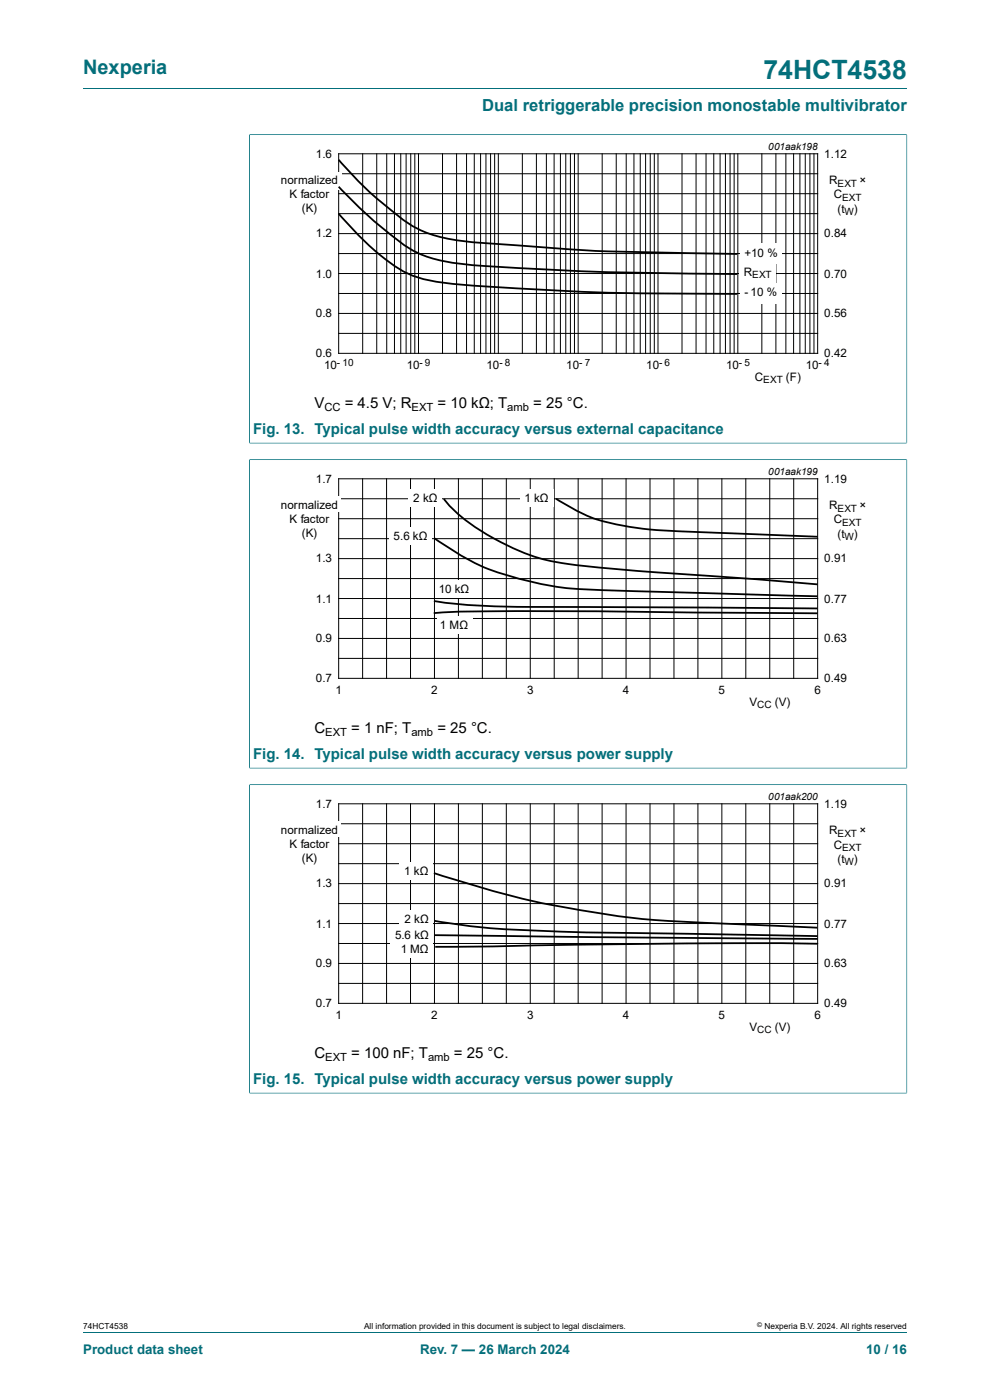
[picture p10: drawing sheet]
<svg xmlns="http://www.w3.org/2000/svg" width="210mm" height="297mm" viewBox="0 0 210 297" stroke-linecap="round" stroke-linejoin="round" font-family="sans-serif">
<path d="M17.6 18.8h174.8M52.8 28.6h139.6M52.9 28.5v65.6M192.4 28.5v65.6M52.8 94h139.6" fill="none" stroke="#036f7b" stroke-width=".21"/>
<path d="M59.1 29.8h127v52.2h-127z" fill="none" stroke="#fff" stroke-width=".21"/>
<g fill="none" stroke="#000" stroke-width=".21">
<path d="M71.8 32.6h101.6v42.4h-101.6zM71.8 36.9h101.6M76.9 32.6v42.4M79.9 32.6v42.4M82 32.6v42.4M83.7 32.6v42.4M85 32.6v42.4M86.1 32.6v42.4M87.1 32.6v42.4M88 32.6v42.4M88.8 32.6v42.4M93.9 32.6v42.4"/>
<path d="M96.8 32.6v42.4M99 32.6v42.4M100.6 32.6v42.4M101.9 32.6v42.4M103.1 32.6v42.4M104.1 32.6v42.4M104.9 32.6v42.4M105.7 32.6v42.4M110.8 32.6v42.4M113.8 32.6v42.4M115.9 32.6v42.4M117.5 32.6v42.4"/>
<path d="M118.9 32.6v42.4M120 32.6v42.4M121 32.6v42.4M121.9 32.6v42.4M122.6 32.6v42.4M127.7 32.6v42.4M130.7 32.6v42.4M132.8 32.6v42.4M134.5 32.6v42.4M135.8 32.6v42.4M136.9 32.6v42.4M137.9 32.6v42.4"/>
<path d="M138.8 32.6v42.4M139.6 32.6v42.4M144.7 32.6v42.4M147.6 32.6v42.4M149.8 32.6v42.4M151.4 32.6v42.4M152.7 32.6v42.4M153.9 32.6v42.4M154.9 32.6v42.4M155.7 32.6v42.4M156.5 32.6v42.4M161.6 32.6v42.4"/>
<path d="M164.6 32.6v42.4M166.7 32.6v42.4M168.3 32.6v42.4M169.7 32.6v42.4M170.8 32.6v42.4M171.8 32.6v42.4M172.7 32.6v42.4M71.8 45.3h101.6M71.8 53.8h101.6M71.8 41.1h101.6M71.8 49.6h101.6M71.8 58h101.6"/>
<path d="M71.8 62.3h101.6M71.8 70.7h101.6M71.8 66.5h101.6"/>
</g>
<g fill="#fff">
<path d="M71 36.5h1.5v3.8h-1.5z"/>
<path d="M156.9 55.8h7.6v4.3h-7.6z"/>
<path d="M157 51.7h8.8v4.3h-8.8z"/>
<path d="M157 60.1h8.8v4.3h-8.8z"/>
</g>
<path d="M71.8 33.9a76.1 76.1 0 0 0 15.7 14.1 29.5 29.5 0 0 0 12.8 3.4l6 .4a451.4 451.4 0 0 0 43.2 2l6.9 .1M71.8 39.6a91.3 91.3 0 0 0 15.3 13.2 29.5 29.5 0 0 0 13 3.4l11.5 .8a783.4 783.4 0 0 0 44.8 1.1M71.8 45.3l.5 .5a55.2 55.2 0 0 0 13.6 11.9 30.8 30.8 0 0 0 11.8 2.7l12.1 .8a631.4 631.4 0 0 0 46.6 1.1" fill="none" stroke="#000" stroke-width=".38"/>
<path d="M52.9 28.6v65.3M53 28.6h139.3M192.4 28.6v65.3M52.8 97.5h139.6M52.9 97.5v65.5M53 94h139.3M192.4 97.5v65.5M52.8 162.9h139.6" fill="none" stroke="#036f7b" stroke-width=".21"/>
<path d="M59.1 98.8h127v52.2h-127z" fill="none" stroke="#fff" stroke-width=".21"/>
<g fill="none" stroke="#000" stroke-width=".21">
<path d="M71.8 101.6h101.6v42.3h-101.6zM71.8 105.8h101.6M71.8 114.3h101.6M71.8 110h101.6M71.8 118.5h101.6M76.9 101.6v42.3M82 101.6v42.3M87.1 101.6v42.3M92.2 101.6v42.3M97.2 101.6v42.3M102.3 101.6v42.3M107.4 101.6v42.3"/>
<path d="M112.5 101.6v42.3M117.6 101.6v42.3M122.6 101.6v42.3M127.7 101.6v42.3M132.8 101.6v42.3M137.9 101.6v42.3M143 101.6v42.3M148 101.6v42.3M153.1 101.6v42.3M158.2 101.6v42.3M163.3 101.6v42.3M168.4 101.6v42.3"/>
<path d="M71.8 122.7h101.6M71.8 131.2h101.6M71.8 139.7h101.6M71.8 127h101.6M71.8 135.4h101.6"/>
</g>
<path d="M70.9 105.3h1.4v3.3h-1.4z" fill="#fff"/>
<path d="M92.1 114.2a49.8 49.8 0 0 0 21 9.3 70.7 70.7 0 0 0 16.4 1.8l43.9 1.2M94.2 105.8a24.9 24.9 0 0 0 7 6.3 45 45 0 0 0 17.6 7.3 549.6 549.6 0 0 0 38.5 3.2l16.1 1.4M117.9 105.8a34.6 34.6 0 0 0 16.7 6.1 252.9 252.9 0 0 0 21.7 1.3l17.1 .7M92 130.1a423.9 423.9 0 0 1 28.4-.4l53 .4M92 127.5l.8 .1a139.8 139.8 0 0 0 22.3 1.2l58.3 .3" fill="none" stroke="#000" stroke-width=".38"/>
<g fill="#fff">
<path d="M82.6 111.9h8.9v3.6h-8.9z"/>
<path d="M86.7 103.9h7v3.6h-7z"/>
<path d="M110.3 103.9h7v3.6h-7z"/>
<path d="M92.7 123.2h7.5v3.6h-7.5z"/>
<path d="M92.7 130.8h7.5v3.6h-7.5z"/>
</g>
<path d="M52.9 97.6v65.3M53 97.5h139.3M192.4 97.6v65.3M52.8 166.5h139.6M52.9 166.4v65.6M53 162.9h139.3M192.4 166.4v65.6M52.8 231.9h139.6" fill="none" stroke="#036f7b" stroke-width=".21"/>
<path d="M59.1 167.7h127v52.2h-127z" fill="none" stroke="#fff" stroke-width=".21"/>
<g fill="none" stroke="#000" stroke-width=".21">
<path d="M71.8 170.5h101.6v42.4h-101.6zM71.8 174.8h101.6M71.8 179h101.6M76.9 170.5v42.4M82 170.5v42.4M87.1 170.5v42.4M92.2 170.5v42.4M97.2 170.5v42.4M102.3 170.5v42.4M107.4 170.5v42.4M112.5 170.5v42.4M117.6 170.5v42.4"/>
<path d="M122.6 170.5v42.4M127.7 170.5v42.4M132.8 170.5v42.4M137.9 170.5v42.4M143 170.5v42.4M148 170.5v42.4M153.1 170.5v42.4M158.2 170.5v42.4M163.3 170.5v42.4M168.4 170.5v42.4M71.8 183.2h101.6M71.8 191.7h101.6"/>
<path d="M71.8 187.5h101.6M71.8 195.9h101.6M71.8 200.2h101.6M71.8 208.6h101.6M71.8 204.4h101.6"/>
</g>
<path d="M70.9 174.3h1.4v3.3h-1.4z" fill="#fff"/>
<path d="M92 185.2a206.3 206.3 0 0 0 63.5 10.8l17.8 .8M92.2 195.4a148.5 148.5 0 0 0 24.8 2.2l6.5 .2 49.9 .8M92.2 198.4l81.2 .8M173.4 200.2l-9.4-.1h-19.5l-52.2 .8" fill="none" stroke="#000" stroke-width=".38"/>
<g fill="#fff">
<path d="M82.9 196.6h8.9v3.6h-8.9z"/>
<path d="M84.8 193.1h7v3.6h-7z"/>
<path d="M84.8 182.9h7v3.7h-7z"/>
<path d="M84.3 199.5h7.5v3.6h-7.5z"/>
</g>
<path d="M52.9 166.5v65.3M53 166.5h139.3M192.4 166.5v65.3M53 231.9h139.3M17.6 282.6h174.8" fill="none" stroke="#036f7b" stroke-width=".21"/>
<text font-size="5.6" fill="#036f7b" x="161.9" y="16.8">74HCT4538</text>
<text font-size="4.2" fill="#036f7b" x="17.6" y="15.6">Nexperia</text>
<text font-size="3.5" fill="#036f7b" x="102.3" y="23.7">Dual retriggerable precision monostable multivibrator</text>
<g font-size="3.2">
<text x="66.7" y="86.6">V</text>
<text x="73.1" y="86.6">= 4.5 V; R</text>
<text x="92.8" y="86.6">= 10 kΩ; T</text>
<text x="113.1" y="86.6">= 25 °C.</text>
<text x="66.7" y="155.5">C</text>
<text x="74.5" y="155.5">= 1 nF; T</text>
<text x="92.8" y="155.5">= 25 °C.</text>
<text x="66.7" y="224.5">C</text>
<text x="74.5" y="224.5">= 100 nF; T</text>
<text x="96.3" y="224.5">= 25 °C.</text>
</g>
<g font-size="3.2" fill="#036f7b">
<text x="53.7" y="92.1">Fig. 13. Typical pulse width accuracy versus external capacitance</text>
<text x="53.7" y="161.1">Fig. 14. Typical pulse width accuracy versus power supply</text>
<text x="53.7" y="230">Fig. 15. Typical pulse width accuracy versus power supply</text>
</g>
<g font-size="2.8" fill="#036f7b">
<text x="17.6" y="287.2">Product data sheet</text>
<text x="89.1" y="287.2">Rev. 7 — 26 March 2024</text>
<text x="183.7" y="287.2">10 / 16</text>
</g>
<g font-size="2.5">
<text x="67" y="33.5">1.6</text>
<text x="174.9" y="33.5">1.12</text>
<text x="59.6" y="39">normalized</text>
<text x="61.4" y="41.9">K factor</text>
<text x="175.9" y="39.1">R</text>
<text x="182.3" y="39.1">×</text>
<text x="64" y="44.9">(K)</text>
<text x="176.9" y="42.1">C</text>
<text x="177.6" y="45.1">(t</text>
<text x="181.1" y="45.1">)</text>
<text x="67" y="50.4">1.2</text>
<text x="174.9" y="50.4">0.84</text>
<text x="67" y="58.9">1.0</text>
<text x="157.8" y="58.6">R</text>
<text x="157.9" y="54.4">+10</text>
<text x="162.8" y="54.4">%</text>
<text x="174.9" y="58.9">0.70</text>
<text x="157.9" y="62.8">- 10</text>
<text x="162.7" y="62.8">%</text>
<text x="67" y="67.3">0.8</text>
<text x="174.9" y="67.3">0.56</text>
<text x="67" y="75.8">0.6</text>
<text x="174.9" y="75.8">0.42</text>
<text x="68.7" y="78.3">10</text>
<text x="86.3" y="78.3">10</text>
<text x="103.2" y="78.3">10</text>
<text x="120.1" y="78.3">10</text>
<text x="137.1" y="78.3">10</text>
<text x="154" y="78.3">10</text>
<text x="160.1" y="80.8">C</text>
<text x="166.7" y="80.8">(F)</text>
<text x="170.9" y="78.3">10</text>
<text x="59.6" y="107.9">normalized</text>
<text x="67" y="102.5">1.7</text>
<text x="87.7" y="106.5">2 kΩ</text>
<text x="111.2" y="106.5">1</text>
<text x="113.3" y="106.5">kΩ</text>
<text x="174.9" y="102.5">1.19</text>
<text x="61.4" y="110.9">K factor</text>
<text x="64" y="113.8">(K)</text>
<text x="175.9" y="108.1">R</text>
<text x="176.9" y="111.1">C</text>
<text x="182.3" y="108.1">×</text>
<text x="67" y="119.3">1.3</text>
<text x="83.5" y="114.5">5.6</text>
<text x="87.6" y="114.5">kΩ</text>
<text x="174.9" y="119.3">0.91</text>
<text x="177.6" y="114">(t</text>
<text x="181.1" y="114">)</text>
<text x="93.1" y="125.8">10 k</text>
<text x="97.7" y="125.8">Ω</text>
<text x="67" y="127.8">1.1</text>
<text x="174.9" y="127.8">0.77</text>
<text x="67" y="136.3">0.9</text>
<text x="93.3" y="133.4">1 M</text>
<text x="97.4" y="133.4">Ω</text>
<text x="174.9" y="136.3">0.63</text>
<text x="67" y="144.7">0.7</text>
<text x="71.2" y="147.3">1</text>
<text x="91.5" y="147.3">2</text>
<text x="111.8" y="147.3">3</text>
<text x="132.1" y="147.3">4</text>
<text x="152.4" y="147.3">5</text>
<text x="159" y="149.8">V</text>
<text x="164.4" y="149.8">(V)</text>
<text x="172.8" y="147.3">6</text>
<text x="174.9" y="144.7">0.49</text>
<text x="67" y="171.4">1.7</text>
<text x="174.9" y="171.4">1.19</text>
<text x="59.6" y="176.9">normalized</text>
<text x="61.4" y="179.8">K factor</text>
<text x="175.9" y="177">R</text>
<text x="182.3" y="177">×</text>
<text x="64" y="182.8">(K)</text>
<text x="85.8" y="185.6">1</text>
<text x="87.8" y="185.6">kΩ</text>
<text x="176.9" y="180">C</text>
<text x="177.6" y="183">(t</text>
<text x="181.1" y="183">)</text>
<text x="67" y="188.3">1.3</text>
<text x="174.9" y="188.3">0.91</text>
<text x="67" y="196.8">1.1</text>
<text x="85.8" y="195.8">2</text>
<text x="87.9" y="195.8">kΩ</text>
<text x="174.9" y="196.8">0.77</text>
<text x="83.8" y="199.2">5.6</text>
<text x="85" y="202.1">1 MΩ</text>
<text x="87.9" y="199.2">kΩ</text>
<text x="67" y="205.2">0.9</text>
<text x="174.9" y="205.2">0.63</text>
<text x="67" y="213.7">0.7</text>
<text x="174.9" y="213.7">0.49</text>
<text x="71.2" y="216.2">1</text>
<text x="91.5" y="216.2">2</text>
<text x="111.8" y="216.2">3</text>
<text x="132.1" y="216.2">4</text>
<text x="152.4" y="216.2">5</text>
<text x="159" y="218.7">V</text>
<text x="164.4" y="218.7">(V)</text>
<text x="172.8" y="216.2">6</text>
</g>
<g font-size="2.4">
<text x="68.8" y="87.2">CC</text>
<text x="87.3" y="87.2">EXT</text>
<text x="107.6" y="87.2">amb</text>
<text x="69" y="156.1">EXT</text>
<text x="87.3" y="156.1">amb</text>
<text x="69" y="225.1">EXT</text>
<text x="90.8" y="225.1">amb</text>
</g>
<g font-size="2.1">
<text x="163" y="31.8">001aak198</text>
<text x="177.6" y="39.6">EXT</text>
<text x="178.7" y="42.6">EXT</text>
<text x="179.2" y="45.6">W</text>
<text x="159.5" y="59.1">EXT</text>
<text x="71.5" y="77.5">- 10</text>
<text x="89" y="77.5">- 9</text>
<text x="106" y="77.5">- 8</text>
<text x="122.8" y="77.5">- 7</text>
<text x="139.8" y="77.5">- 6</text>
<text x="156.8" y="77.5">- 5</text>
<text x="173.6" y="77.5">- 4</text>
<text x="161.9" y="81.4">EXT</text>
<text x="163" y="100.8">001aak199</text>
<text x="177.6" y="108.6">EXT</text>
<text x="178.7" y="111.5">EXT</text>
<text x="179.2" y="114.5">W</text>
<text x="160.6" y="150.3">CC</text>
<text x="163" y="169.7">001aak200</text>
<text x="177.6" y="177.5">EXT</text>
<text x="178.7" y="180.4">EXT</text>
<text x="179.2" y="183.5">W</text>
<text x="160.6" y="219.2">CC</text>
</g>
<g font-size="1.8">
<text x="17.6" y="282">74HCT4538</text>
<text x="77.2" y="282">All information provided in this document is subject to legal disclaimers.</text>
<text x="162.2" y="282">Nexperia B.V. 2024. All rights reserved</text>
</g>
<text font-size="1.4" x="160.6" y="281.6">©</text>
</svg>
